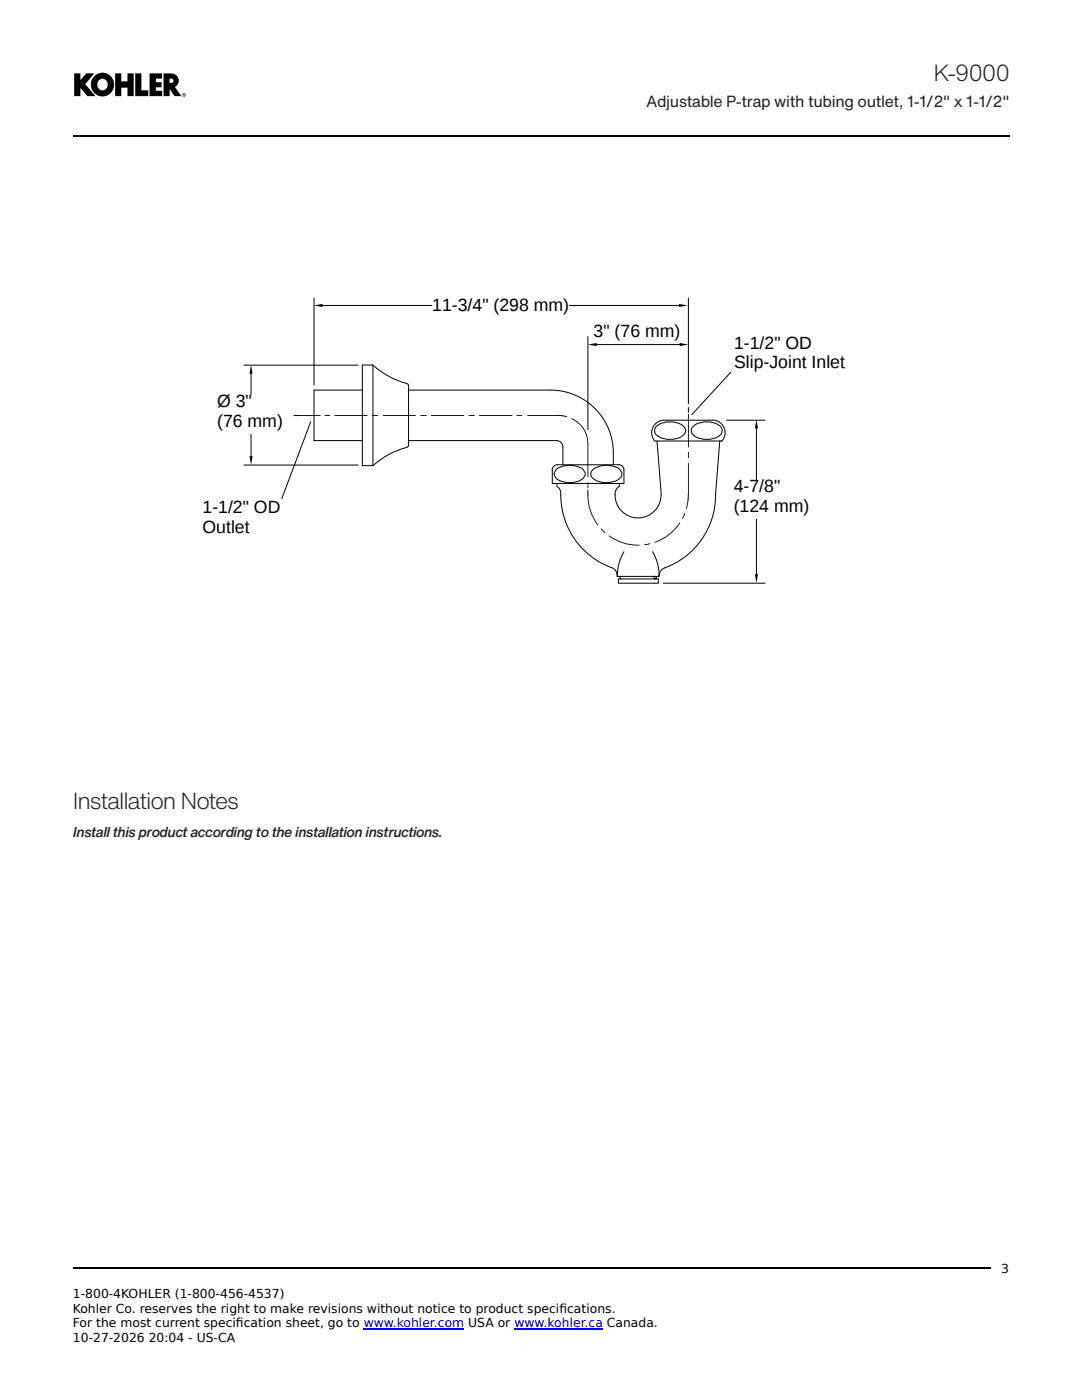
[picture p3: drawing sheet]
<svg xmlns="http://www.w3.org/2000/svg" width="216mm" height="279mm" viewBox="0 0 216 279" stroke-linecap="round" stroke-linejoin="round" font-family="sans-serif">
<g fill="#000">
<path d="M14.8 14.6h1.2v1.4l1.2-1.4h1.6l-1.8 2.2 2 2.4h-1.6l-1.4-1.6v1.6h-1.2z" fill-rule="evenodd"/>
<path d="M23 14.6h1.2v1.6h1.2v-1.6h1.3v4.6h-1.3v-1.7h-1.2v1.7h-1.2z" fill-rule="evenodd"/>
<path d="M27 14.6h1.2v3.4h1.4v1.2h-2.6z" fill-rule="evenodd"/>
<circle cx="36.7" cy="18.9" r=".39"/>
</g>
<circle cx="36.7" cy="18.9" r=".33" fill="#fff"/>
<path d="M36.5 18.7h.3l-.1 .3 .2 .1-.3-.1-.1 .2z" fill-rule="evenodd" fill="#000"/>
<path d="M36.6 18.8h.2l-.2 .1z" fill-rule="evenodd" fill="#fff"/>
<g fill="#000">
<path d="M32.6 14.6h.2a2.98 2.98 0 0 1 2.6 .7 1.44 1.44 0 0 1-.5 2.1l1.3 1.8h-1.4l-1-1.4v1.4h-1.2z" fill-rule="evenodd"/>
<circle cx="20.4" cy="16.9" r="2.35"/>
</g>
<g fill="#fff">
<path d="M19.8 15.9a1.1 1.1 0 0 1 1.7 1 1.1 1.1 0 0 1-1.7 .9 1.25 1.25 0 0 1 0-1.9z" fill-rule="evenodd"/>
<path d="M33.8 15.7h.4a.44 .44 0 0 1 .4 .4 .44 .44 0 0 1-.4 .5h-.4z" fill-rule="evenodd"/>
</g>
<path d="M29.8 14.6h2.5v1.1h-1.2v.7h1.1v1h-1.1v.7h1.2v1.1h-2.5z" fill-rule="evenodd" fill="#000"/>
<path d="M14.6 27.1h186.8" fill="none" stroke="#000" stroke-width=".31"/>
<g fill="none" stroke="#000" stroke-width=".2">
<path d="M62.7 59.5v17.3M137.4 59.5v21.1M48.7 72.9h22.7M72.3 77.9h-9.6v10h9.6M74.4 72.9a15.9 15.9 0 0 0 6.8 3.6M74.4 72.9h-2.1v20h2.1M74.4 72.9v20M81.2 76.6l.2 .1 .1 .3-.1 12.1a17.9 17.9 0 0 0-7 3.8M81.5 77.9h28.4a12.5 12.5 0 0 1 12.5 12.5v2.4M117.3 67.2v18.5M145.8 74.3l-7.8 8.5M48.7 92.8h22.7"/>
<path d="M58.7 82.9h1M62 84.2l-5.8 15.3M72.3 92.8l.1 .1M81.5 87.9h29.6a1.26 1.26 0 0 1 1.2 1.3v3.6M110.5 93.1l.7-.3 12.3-.1a1.04 1.04 0 0 1 1 1.1v2.7h-14.3v-2.7zM111 93.6a4.9 4.9 0 0 1 5.3 0 1.21 1.21 0 0 1 .2 1.6 4.2 4.2 0 0 1-5.7 0 .82 .82 0 0 1 0-1.2zM111.1 96.5v.6a1.71 1.71 0 0 1 .8 1.7 15.6 15.6 0 0 0 10.5 14.7 1.71 1.71 0 0 1 .7 1.5h8.4a9.3 9.3 0 0 0-1.3-4.9M111.5 82.9l1 .1M117.3 97.8v1M118.4 93.6a5 5 0 0 1 5.2 0 1.24 1.24 0 0 1 .5 1.2 1.24 1.24 0 0 1-.9 1 4.5 4.5 0 0 1-5.1-.6 1.23 1.23 0 0 1 .3-1.6zM122.7 98.7a4.6 4.6 0 0 0 4.6 4.7 4.6 4.6 0 0 0 4.6-4.6M123.6 97.1l-.7 .7-.2 .9"/>
<path d="M123.6 96.5v.7M130.7 88h13.3a2.51 2.51 0 0 0 .5-2.7 2.51 2.51 0 0 0-2.3-1.5l-9.7 .1a2.51 2.51 0 0 0-2.2 1.4 2.51 2.51 0 0 0 .4 2.7M131.1 85a4.4 4.4 0 0 1 5.5 .3 1.25 1.25 0 0 1-.7 1.9 4.4 4.4 0 0 1-5.1-.6 1.36 1.36 0 0 1 .3-1.6zM131.1 88l.8 10.8M137.3 98.8v1M137.4 81.3v1M138.5 85a4.4 4.4 0 0 1 5.5 .3 1.22 1.22 0 0 1-.4 1.6 4.4 4.4 0 0 1-5.5-.3 1.21 1.21 0 0 1 .4-1.6zM143.6 88l-.8 10.8a15.6 15.6 0 0 1-10.5 14.7 1.68 1.68 0 0 0-.8 1.4M145 83.9h7.7M123.4 115.5h8v.9h-8zM123.9 115l-.2 .3 .2 .2M124.5 110.1l-.6 1.3-.5 1.3-.2 2.2"/>
<path d="M130.8 115.1l.2 .2-.2 .2M132.4 116.4h20.3"/>
<circle cx="130.7" cy="115.3" r=".25"/>
</g>
<g fill="#000">
<path d="M105.2 82.9h6.4l-6.3 .1zM103.1 82.9h1.1l-1 .1zM95.6 82.9h6.6l-6.5 .1zM93.5 82.9h1.2l-1.1 .1zM86 82.9h6.6l-6.5 .1zM83.9 82.9h1.2l-1.1 .1zM76.4 82.9h6.6l-6.5 .1zM74.3 82.9h1.2l-1.2 .1zM66.7 82.9h6.7l-6.6 .1zM64.8 82.9h1.1l-1.1 .1zM59.6 82.9h4.4l-4.3 .1z"/>
<path d="M114 83.5a5.2 5.2 0 0 1 3.3 5.4 5.9 5.9 0 0 0-3.3-5.4zM112.4 82.9l.8 .3-.7-.1z"/>
<path d="M117.2 88.7l.2 .1-.1 6.4zM117.2 96.2l.2 .1-.1 1.1z"/>
<path d="M117.2 98.7h.1a11.6 11.6 0 0 0 2 6.1 9.1 9.1 0 0 1-2.1-6.1zM119.9 105.5l.9 .9-.5-.4zM121.5 106.9a11.7 11.7 0 0 0 6.1 1.9 8.5 8.5 0 0 1-6.1-1.9zM128.6 108.7l1.2-.2-1.1 .3zM130.6 108.2a11 11 0 0 0 5.1-3.9 8.5 8.5 0 0 1-5.1 3.9zM136.6 102.4l.1 .1-.6 1zM137.2 99.7l.2 .1-.1 .7-.4 1.1z"/>
<path d="M137.3 92.4l.1 .1v6.4zM137.3 90.2l.1 .1v1.1zM137.3 82.7h.1v6.6z"/>
</g>
<g fill="#fff">
<path d="M126.4 66.1h2.3v3.6h-2.3z" fill-rule="evenodd"/>
<path d="M150 97.6h2.4v3.5h-2.4z" fill-rule="evenodd"/>
<path d="M88 58.5h27.3v3.5h-27.3z" fill-rule="evenodd"/>
<path d="M43.9 78.5h13.1v7.1h-13.1z" fill-rule="evenodd"/>
</g>
<path d="M50.1 72.8l.3 1.8h-.6zM62.6 61l1.7-.3v.6zM117.3 68.8l1.8-.3v.6zM135.5 60.7l1.7 .3-1.7 .3zM135.6 68.5l1.8 .3-1.8 .3zM49.8 91h.6l-.3 1.8zM150.9 83.7l.4 1.8h-.7zM150.6 114.6h.7l-.4 1.8z" fill="#000"/>
<path d="M50.1 74.4v16.8M64.2 61h71.4M118.9 68.8h16.9M150.9 85.3v29.5" fill="none" stroke="#000" stroke-width=".2"/>
<g fill="#fff">
<path d="M86.3 59.5h27.3v3.9h-27.3z" fill-rule="evenodd"/>
<path d="M146.4 95.7h15.1v7.8h-15.1z" fill-rule="evenodd"/>
<path d="M43.3 78.9h13.2v7.7h-13.2z" fill-rule="evenodd"/>
</g>
<path d="M14.6 253.1h183.1" fill="none" stroke="#000" stroke-width=".31"/>
<path d="M72.6 265.2h20M102.6 265.2h17.7" fill="none" stroke="#00e" stroke-width=".26"/>
<g font-size="4.6" fill="#212121">
<text x="186.2" y="16.1">K-9000</text>
<text x="14.6" y="161.4">Installation Notes</text>
</g>
<g font-size="3.5">
<text x="86.3" y="62">1</text>
<text x="88.2" y="62">1-3/4&quot; (298 mm)</text>
<text x="118.5" y="67.3">3&quot; (76</text>
<text x="128.7" y="67.3">mm)</text>
<text x="146.5" y="69.7">1-1/2&quot; OD</text>
<text x="146.5" y="73.5">Slip-Joint Inlet</text>
<text x="43.3" y="81.3">Ø 3&quot;</text>
<text x="43.3" y="85.2">(</text>
<text x="44.5" y="85.2">76 mm)</text>
<text x="146.4" y="98.2">4-7</text>
<text x="151.5" y="98.2">/</text>
<text x="152.5" y="98.2">8&quot;</text>
<text x="40.4" y="102.4">1-1/2&quot; OD</text>
<text x="40.4" y="106.3">Outlet</text>
<text x="146.4" y="102.1">(12</text>
<text x="151.5" y="102.1">4 mm)</text>
</g>
<text font-size="3.2" fill="#212121" x="128.9" y="21.4">Adjustable P-trap with tubing outlet, 1-1/2&quot; x 1-1/2&quot;</text>
<text font-size="2.8" fill="#212121" x="14.6" y="167">Installthis product according to the installation instructions.</text>
<g font-size="2.5">
<text x="199.8" y="254">3</text>
<text x="14.6" y="259">1-800-4KOHLER (1-800-456-4537)</text>
<text x="14.6" y="261.9">Kohler Co. reserves the right to make revisions without notice to product specifi cations.</text>
<text x="14.6" y="264.8">For the most current specifi cation sheet, go to www.kohler.com USA or www.kohler.ca Canada.</text>
<text x="14.6" y="267.8">10-27-2026</text>
<text x="29.7" y="267.8">20:04 - US-CA</text>
</g>
</svg>
